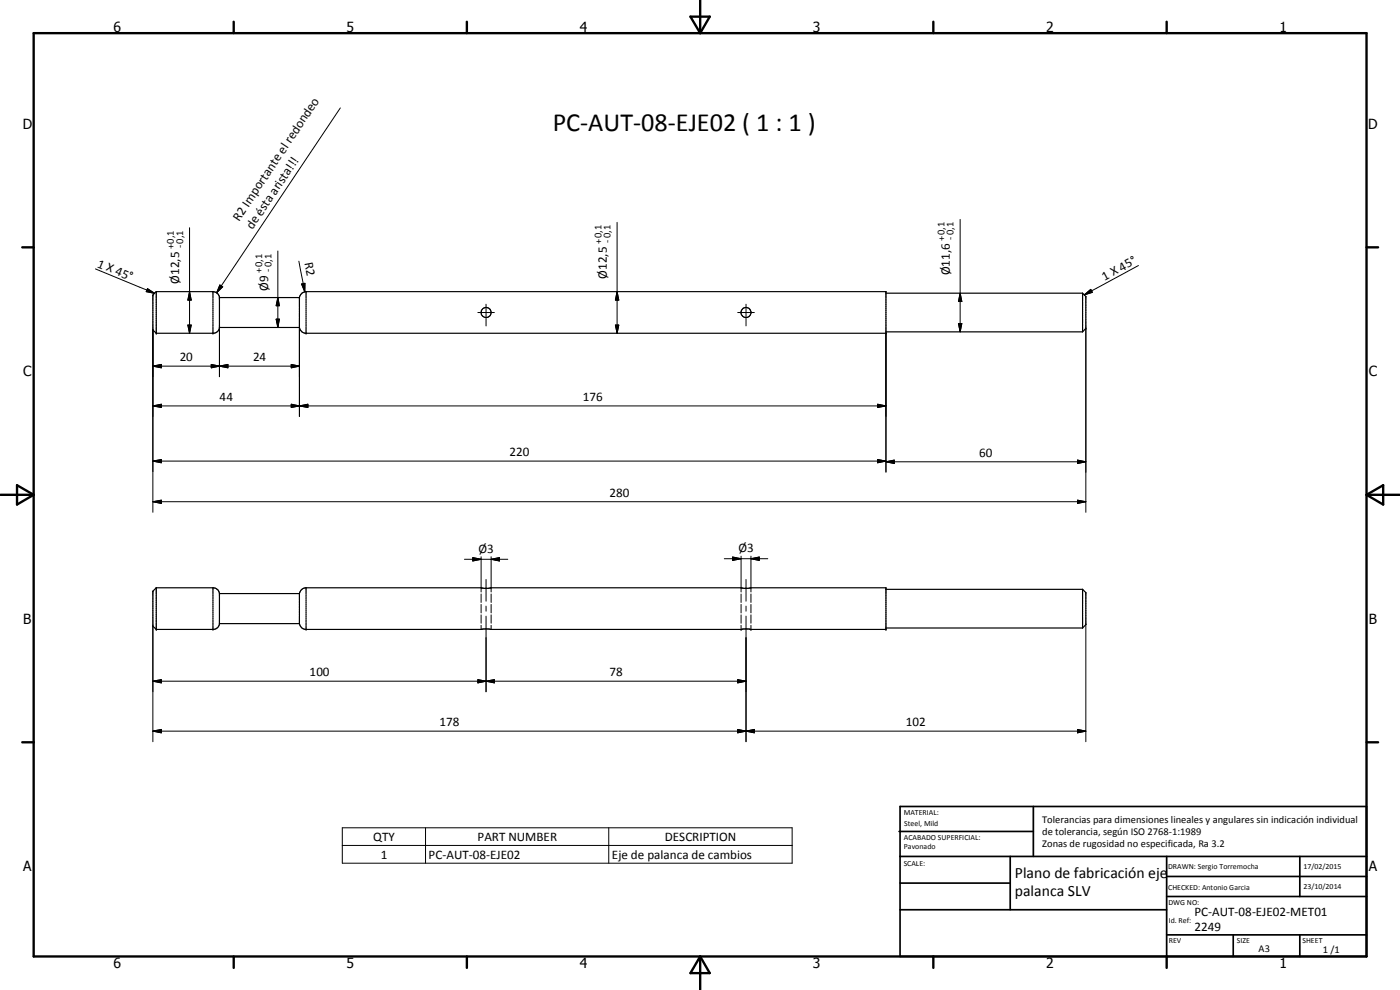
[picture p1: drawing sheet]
<svg xmlns="http://www.w3.org/2000/svg" width="420mm" height="297mm" viewBox="0 0 420 297" stroke-linecap="round" stroke-linejoin="round" font-family="sans-serif">
<g fill="none" stroke="#000" stroke-width=".35">
<path d="M46.9 87.5h17a2.01 2.01 0 0 1 2 1.8M46.9 87.5v12.5M46.9 87.5l-1 1v10.5l1 1M65.9 89.3v9M65.9 98.3a1.92 1.92 0 0 1-1.7 1.7h-17.3M65.9 89.3h24M65.9 98.3h24M89.9 89.3v9M89.9 89.3a2.16 2.16 0 0 1 2-1.8h174v12.5h-174.3a2.15 2.15 0 0 1-1.7-1.7M265.9 99.6h59M265.9 88h59M324.9 88l1 .9v9.7l-1 1"/>
<path d="M324.9 88v11.6M46.9 176.4v12.4M46.9 176.4l-1 1v10.5l1 .9M46.9 176.4h17a2.02 2.02 0 0 1 2 1.7M65.9 178.1v9M65.9 178.1h24M89.9 178.1v9M89.9 178.1a2.07 2.07 0 0 1 2-1.7l53.4 .1 120.6-.1v12.4h-40.7l-1.3-.1-1.4 .1h-75.2l-1.4-.1-1.4 .1h-52.9a2.15 2.15 0 0 1-1.7-1.7M144.4 176.4h.1M147.4 176.4h.1M222.4 176.4h.1M225.4 176.4h.1"/>
<path d="M265.9 176.8h59M324.9 176.8l1 1v9.6l-1 1M324.9 176.8v11.6M65.9 187.1a1.92 1.92 0 0 1-1.7 1.7h-17.3M65.9 187.1h24M265.9 188.4h59"/>
<circle cx="145.9" cy="93.8" r="1.51"/>
<circle cx="223.9" cy="93.8" r="1.49"/>
</g>
<g fill="#000">
<circle cx="46.9" cy="100" r=".18"/>
<circle cx="65.9" cy="89.3" r=".18"/>
<circle cx="89.9" cy="89.3" r=".18"/>
<circle cx="265.9" cy="100" r=".18"/>
<circle cx="325.9" cy="98.6" r=".18"/>
<circle cx="324.9" cy="176.8" r=".18"/>
<circle cx="46.9" cy="188.8" r=".18"/>
<circle cx="222.4" cy="188.8" r=".18"/>
<circle cx="225.4" cy="188.8" r=".18"/>
<circle cx="265.9" cy="188.8" r=".18"/>
</g>
<g fill="none" stroke="#000" stroke-width=".3">
<path d="M102.1 32.4l-37.1 55.4M56.9 68.3v31.7M83.4 75.3v23M89.7 78.4l1.8 9.1M185.2 66.7v33.3M288.2 65.8v33.8M341.7 79.7l-16.3 8.8M28.6 80.7l17.8 7.3M44.3 86.6l2.1 1.4-2.5-.5zM45.9 99v54.7M56.4 97.5h1l-.5 2.5zM56.9 87.5l.5 2.5h-1z"/>
<path d="M63.9 100h.1M63.9 87.5v12.5M65.9 98.3v14.7M66 85.5l.8 .6-1.8 1.7zM82.9 95.8h1l-.5 2.5zM83.4 89.3l.5 2.4h-1zM89.9 98.3v26.7M90.5 85.2l1-.2v2.5zM91.9 100h.1M91.9 87.5v12.5M143.4 93.8h5M145.9 91.3v6.5"/>
<path d="M184.7 97.5h1l-.5 2.5zM185.2 87.5l.5 2.5h-1zM221.4 93.8h5M223.9 91.3v6.5M265.9 100v41.7M287.6 97.1h1.1l-.5 2.5zM288.2 88l.5 2.5h-1.1zM325.4 88.5l2-1.7 .4 .9zM325.9 98.6v55.1M45.9 109.9l2.5-.6v1.1zM45.9 109.9h44M63.4 109.3l2.5 .6-2.5 .5z"/>
<path d="M65.9 109.9l2.5-.6v1.1zM87.4 109.3l2.5 .6-2.5 .5zM45.9 138.3l2.5-.4v1zM45.9 121.8l2.5-.5v1zM45.9 138.3h220M45.9 121.8h220M87.4 121.3l2.5 .5-2.5 .5zM89.9 121.8l2.5-.5v1zM263.4 137.9l2.5 .4-2.5 .6zM263.4 121.3l2.5 .5-2.5 .5zM265.9 138.6l2.5-.6v1.1zM265.9 138.6h60"/>
<path d="M323.4 138l2.5 .6-2.5 .5zM45.9 150.5l2.5-.4v.9zM45.9 150.5h280M323.4 150.1l2.5 .4-2.5 .5zM63.9 176.4v12.4M91.9 176.4v12.4M139.4 167.8h13M141.9 167.3l2.5 .5-2.5 .5zM144.4 167v10.6M144.4 178.2v2.6M145.9 173.9v6.5M147.4 167.8l2.5-.5v1z"/>
<path d="M147.4 167v10.6M147.4 178.2v2.6M217.4 167.6h13M219.9 167.1l2.5 .5-2.5 .5zM222.4 166.9v10.7M222.4 178.2v2.6M223.9 173.9v6.5M225.4 167.6l2.5-.5v1zM225.4 166.9v10.7M225.4 178.2v2.6M45.9 187.9v34.6M63.9 188.8h.1"/>
<path d="M91.9 188.8h.1M144.4 181.4v2.5M144.4 184.5v2.5M144.4 187.6v1.2M145.9 181.9v1.5M145.9 184.9v22.7M147.4 181.4v2.5M147.4 184.5v2.5M147.4 187.6v1.2M222.4 181.4v2.5M222.4 184.5v2.5M222.4 187.6v1.2"/>
<path d="M223.9 181.9v1.5M223.9 184.9v37.6M225.4 181.4v2.5M225.4 184.5v2.5M225.4 187.6v1.2M325.9 187.4v35.1M45.9 204.4l2.5-.5v1zM45.9 219.4l2.5-.5v1zM45.9 204.4h178M45.9 219.4h280M143.4 203.9l2.5 .5-2.5 .5zM145.9 204.4l2.5-.5v1z"/>
<path d="M221.4 218.9l2.5 .5-2.5 .5zM221.4 203.9l2.5 .5-2.5 .5zM221.4 218.9l5 1v-1l-5 1zM223.9 219.4l2.5-.5v1zM323.4 218.9l2.5 .5-2.5 .5zM102.7 248.4h135v10.6h-135zM102.7 253.7h135M127.7 248.4v10.6M182.7 248.4v10.6"/>
</g>
<g fill="none" stroke="#000" stroke-width=".71">
<path d="M10.1 9.9h400v277.1h-400zM70.1 6.5v3.4M140.1 6.5v3.4M207.2 5h5.8l-2.9 4.9zM210.1 0v9.9M280.1 6.5v3.4M350.1 6.5v3.4M6.7 74.2h3.4M410.1 74.2h3.5M.1 148.5h10M5.1 145.6l5 2.9-5 2.9zM410.1 148.5h10"/>
<path d="M410.1 148.5l5-2.9v5.8zM6.7 222.7h3.4M410.1 222.7h3.5M70.1 287v3.4M140.1 287v3.4M210.1 287v10M210.1 287l2.9 5h-5.8zM280.1 287v3.4M350.1 287v3.4"/>
</g>
<g fill="none" stroke="#000" stroke-width=".51">
<path d="M269.8 249.5h40.3M270.1 242h140v45h-140zM270.1 257h140M303.2 257v16M310.1 242v15M350.1 257v30M390.1 257v12M270.1 265h33.1M270.1 273h80M350.1 269h60M350.1 263h60M350.1 280.5h60"/>
<path d="M370.1 280.5v6.5M390.1 280.5v6.5"/>
</g>
<g fill="#000">
<path d="M44.3 86.6l2.1 1.4-2.5-.5zM56.4 97.5h1l-.5 2.5zM56.9 87.5l.5 2.5h-1zM66 85.5l.8 .6-1.8 1.7zM82.9 95.8h1l-.5 2.5zM83.4 89.3l.5 2.4h-1zM90.5 85.2l1-.2v2.5zM184.7 97.5h1l-.5 2.5zM185.2 87.5l.5 2.5h-1zM287.6 97.1h1.1l-.5 2.5zM288.2 88l.5 2.5h-1.1zM325.4 88.5l2-1.7 .4 .9z"/>
<path d="M45.9 109.9l2.5-.6v1.1zM63.4 109.3l2.5 .6-2.5 .5zM65.9 109.9l2.5-.6v1.1zM87.4 109.3l2.5 .6-2.5 .5zM45.9 138.3l2.5-.4v1zM45.9 121.8l2.5-.5v1zM87.4 121.3l2.5 .5-2.5 .5zM89.9 121.8l2.5-.5v1zM263.4 137.9l2.5 .4-2.5 .6zM263.4 121.3l2.5 .5-2.5 .5zM265.9 138.6l2.5-.6v1.1zM323.4 138l2.5 .6-2.5 .5z"/>
<path d="M45.9 150.5l2.5-.4v.9zM323.4 150.1l2.5 .4-2.5 .5zM141.9 167.3l2.5 .5-2.5 .5zM147.4 167.8l2.5-.5v1zM219.9 167.1l2.5 .5-2.5 .5zM225.4 167.6l2.5-.5v1zM45.9 204.4l2.5-.5v1zM45.9 219.4l2.5-.5v1zM143.4 203.9l2.5 .5-2.5 .5zM145.9 204.4l2.5-.5v1zM221.4 218.9l2.5 .5-2.5 .5zM221.4 203.9l2.5 .5-2.5 .5z"/>
<path d="M223.9 219.4l2.5-.5v1zM323.4 218.9l2.5 .5-2.5 .5z"/>
</g>
<text font-size="7.9" x="165.9" y="39.3">PC-AUT-08-EJE02 ( 1 : 1 )</text>
<g font-size="4.7">
<text x="304.6" y="263.5">Plano de fabricación eje</text>
<text x="304.6" y="268.9">palanca SLV</text>
</g>
<g font-size="4.2">
<text x="34" y="9.6">6</text>
<text x="104" y="9.6">5</text>
<text x="174" y="9.6">4</text>
<text x="244" y="9.6">3</text>
<text x="314" y="9.6">2</text>
<text x="384" y="9.6">1</text>
<text x="6.8" y="38.7">D</text>
<text x="410.6" y="38.7">D</text>
<text x="7" y="112.9">C</text>
<text x="410.8" y="112.9">C</text>
<text x="7" y="187.1">B</text>
<text x="410.8" y="187.1">B</text>
<text x="7" y="261.4">A</text>
<text x="410.8" y="261.4">A</text>
<text x="34" y="290.4">6</text>
<text x="104" y="290.4">5</text>
<text x="174" y="290.4">4</text>
<text x="244" y="290.4">3</text>
<text x="314" y="290.4">2</text>
<text x="384" y="290.4">1</text>
</g>
<g font-size="3.9">
<text x="71.8" y="66.5" transform="rotate(-56 71.8 66.5)">R2 Importante el redondeo</text>
<text x="75.8" y="69.1" transform="rotate(-56 75.8 69.1)">de ésta arista!!!</text>
<text x="29" y="80" transform="rotate(22 29 80)">1 X 45°</text>
<text x="91.4" y="78.8" transform="rotate(79 91.4 78.8)">R2</text>
<text x="182.1" y="83.6" transform="rotate(-90 182.1 83.6)">Ø12,5</text>
<text x="285" y="82.6" transform="rotate(-90 285 82.6)">Ø11,6</text>
<text x="53.8" y="85.1" transform="rotate(-90 53.8 85.1)">Ø12,5</text>
<text x="80.5" y="87.2" transform="rotate(-90 80.5 87.2)">Ø9</text>
<text x="331.5" y="84.3" transform="rotate(-28 331.5 84.3)">1 X 45°</text>
<text x="53.9" y="108.3">20</text>
<text x="75.9" y="108.3">24</text>
<text x="65.9" y="120.3">44</text>
<text x="175" y="120.2">176</text>
<text x="152.9" y="136.8">220</text>
<text x="293.9" y="137">60</text>
<text x="182.9" y="149">280</text>
<text x="143.6" y="165.9">Ø3</text>
<text x="221.6" y="165.7">Ø3</text>
<text x="92.9" y="202.9">100</text>
<text x="182.9" y="202.9">78</text>
<text x="131.9" y="217.8">178</text>
<text x="271.9" y="217.8">102</text>
<text x="112" y="252.3">QTY</text>
<text x="114.2" y="257.6">1</text>
<text x="128.6" y="257.6">PC-AUT-08-EJE02</text>
<text x="143.3" y="252.3">PART NUMBER</text>
<text x="183.6" y="257.7">Eje de palanca de cambios</text>
<text x="199.5" y="252.3">DESCRIPTION</text>
<text x="358.5" y="275">PC-AUT-08-EJE02-MET01</text>
<text x="358.5" y="279.4">2249</text>
</g>
<g font-size="3.1">
<text x="52.3" y="74.8" transform="rotate(-90 52.3 74.8)">+0,1</text>
<text x="54.9" y="74.5" transform="rotate(-90 54.9 74.5)">-0,1</text>
<text x="180.6" y="73.3" transform="rotate(-90 180.6 73.3)">+0,1</text>
<text x="183.2" y="73" transform="rotate(-90 183.2 73)">-0,1</text>
<text x="283.5" y="72.3" transform="rotate(-90 283.5 72.3)">+0,1</text>
<text x="286.2" y="72.1" transform="rotate(-90 286.2 72.1)">-0,1</text>
<text x="78.7" y="81.9" transform="rotate(-90 78.7 81.9)">+0,1</text>
<text x="81.4" y="81.6" transform="rotate(-90 81.4 81.6)">-0,1</text>
<text x="312.7" y="246.8">Tolerancias para dimensiones lineales y angulares sin indicación individual</text>
<text x="312.7" y="250.4">de tolerancia, según ISO 2768-1:1989</text>
<text x="312.7" y="254">Zonas de rugosidad no especificada, Ra 3.2</text>
<text x="377.7" y="285.6">A3</text>
<text x="397" y="285.9">1 /1</text>
</g>
<g font-size="2.4">
<text x="271.2" y="244.4">MATERIAL:</text>
<text x="271.3" y="252">ACABADO SUPERFICIAL:</text>
<text x="271.4" y="247.9">Steel, Mild</text>
<text x="271.3" y="254.6">Pavonado</text>
<text x="271.2" y="259.7">SCALE:</text>
<text x="350.6" y="260.8">DRAWN: Sergio Torremocha</text>
<text x="391.2" y="260.6">17/02/2015</text>
<text x="350.6" y="267">CHECKED: Antonio Garcia</text>
<text x="391.2" y="266.7">23/10/2014</text>
<text x="350.6" y="271.4">DWG NO:</text>
<text x="350.8" y="276.9">Id. Ref:</text>
<text x="350.8" y="282.8">REV</text>
<text x="371.2" y="282.9">SIZE</text>
<text x="390.9" y="282.9">SHEET</text>
</g>
</svg>
